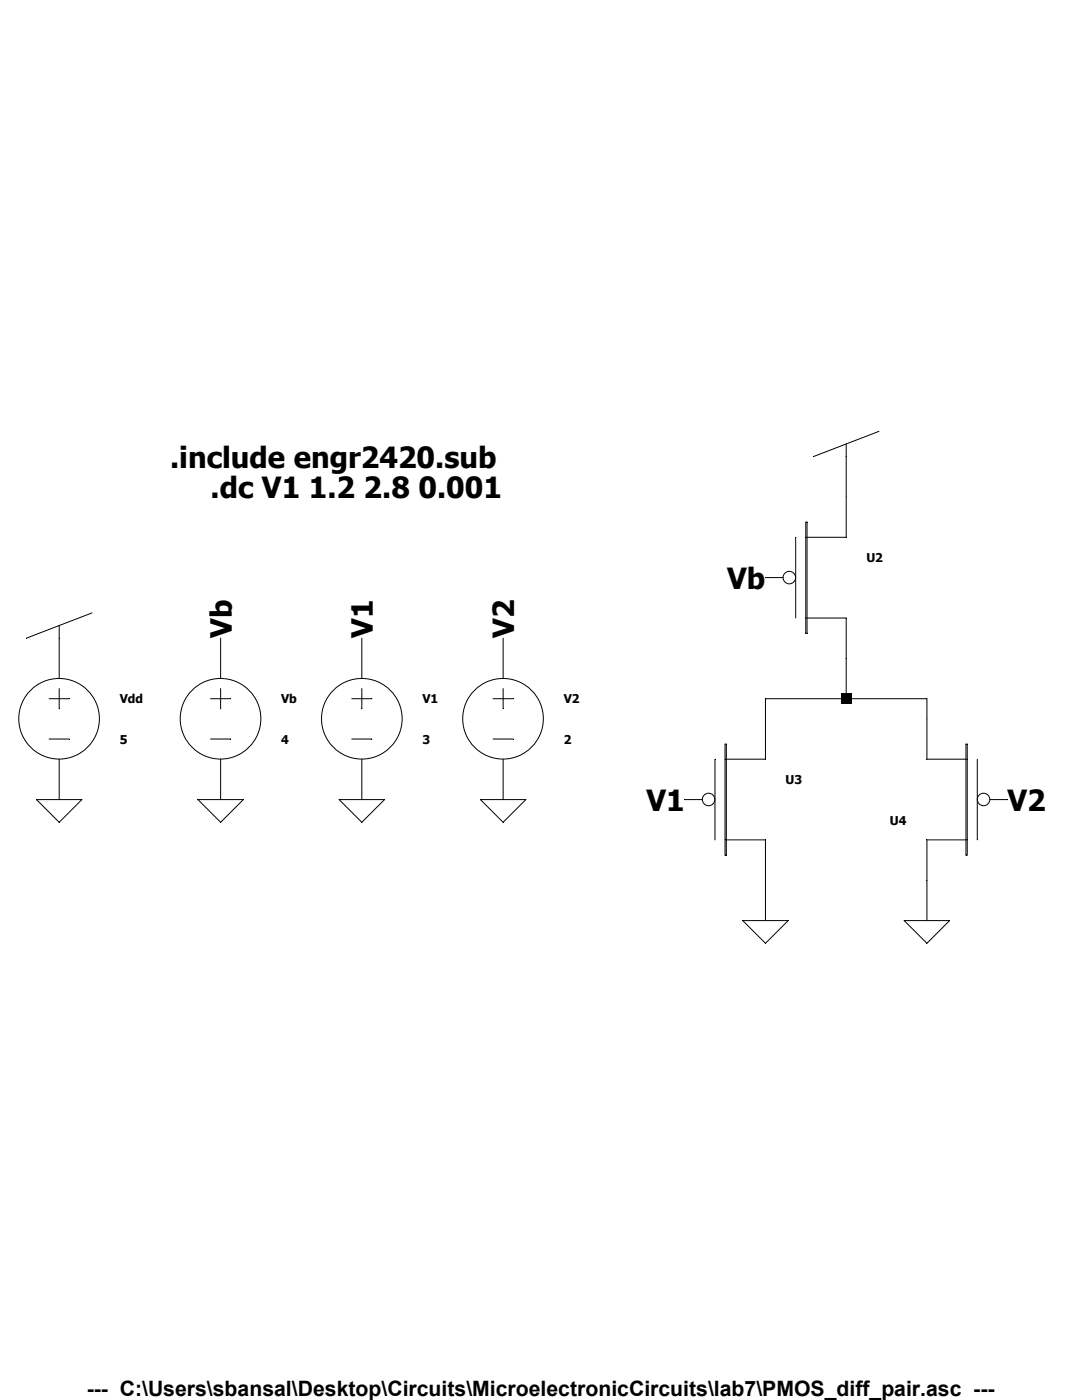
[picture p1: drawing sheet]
Version 4
SHEET 1 880 680
WIRE 160 32 160 0
WIRE 160 192 160 160
WIRE 160 192 96 192
WIRE 224 192 160 192
WIRE 96 208 96 192
WIRE 224 208 224 192
WIRE 96 368 96 336
WIRE 224 368 224 336
FLAG 96 368 0
FLAG 224 368 0
FLAG -336 144 Vb
FLAG 96 96 Vb
FLAG -224 144 V1
FLAG 32 272 V1
FLAG -112 144 V2
FLAG 288 272 V2
FLAG -224 272 0
FLAG -112 272 0
FLAG -464 272 0
FLAG -336 272 0
SYMBOL cktsym\\vdd 160 0 R0
SYMATTR InstName U1
SYMBOL cktsym\\pmos3 160 96 R0
SYMATTR InstName U2
SYMBOL cktsym\\pmos3 96 272 R0
SYMATTR InstName U3
SYMBOL cktsym\\pmos3 224 272 R180
SYMATTR InstName U4
SYMBOL cktsym\\vsource -224 208 R0
SYMATTR Value 3
SYMATTR InstName V1
SYMBOL cktsym\\vsource -112 208 R0
SYMATTR Value 1
SYMATTR InstName V2
SYMBOL cktsym\\vsource -464 208 R0
SYMATTR Value 5
SYMATTR InstName Vdd
SYMBOL cktsym\\vsource -336 208 R0
SYMATTR Value 4.3
SYMATTR InstName Vb
SYMBOL cktsym\\vdd -464 144 R0
SYMATTR InstName U5
TEXT -376 0 Left 2 !.include engr2420.sub
TEXT -344 24 Left 2 !.dc V1 0.2 1.8 0.001
